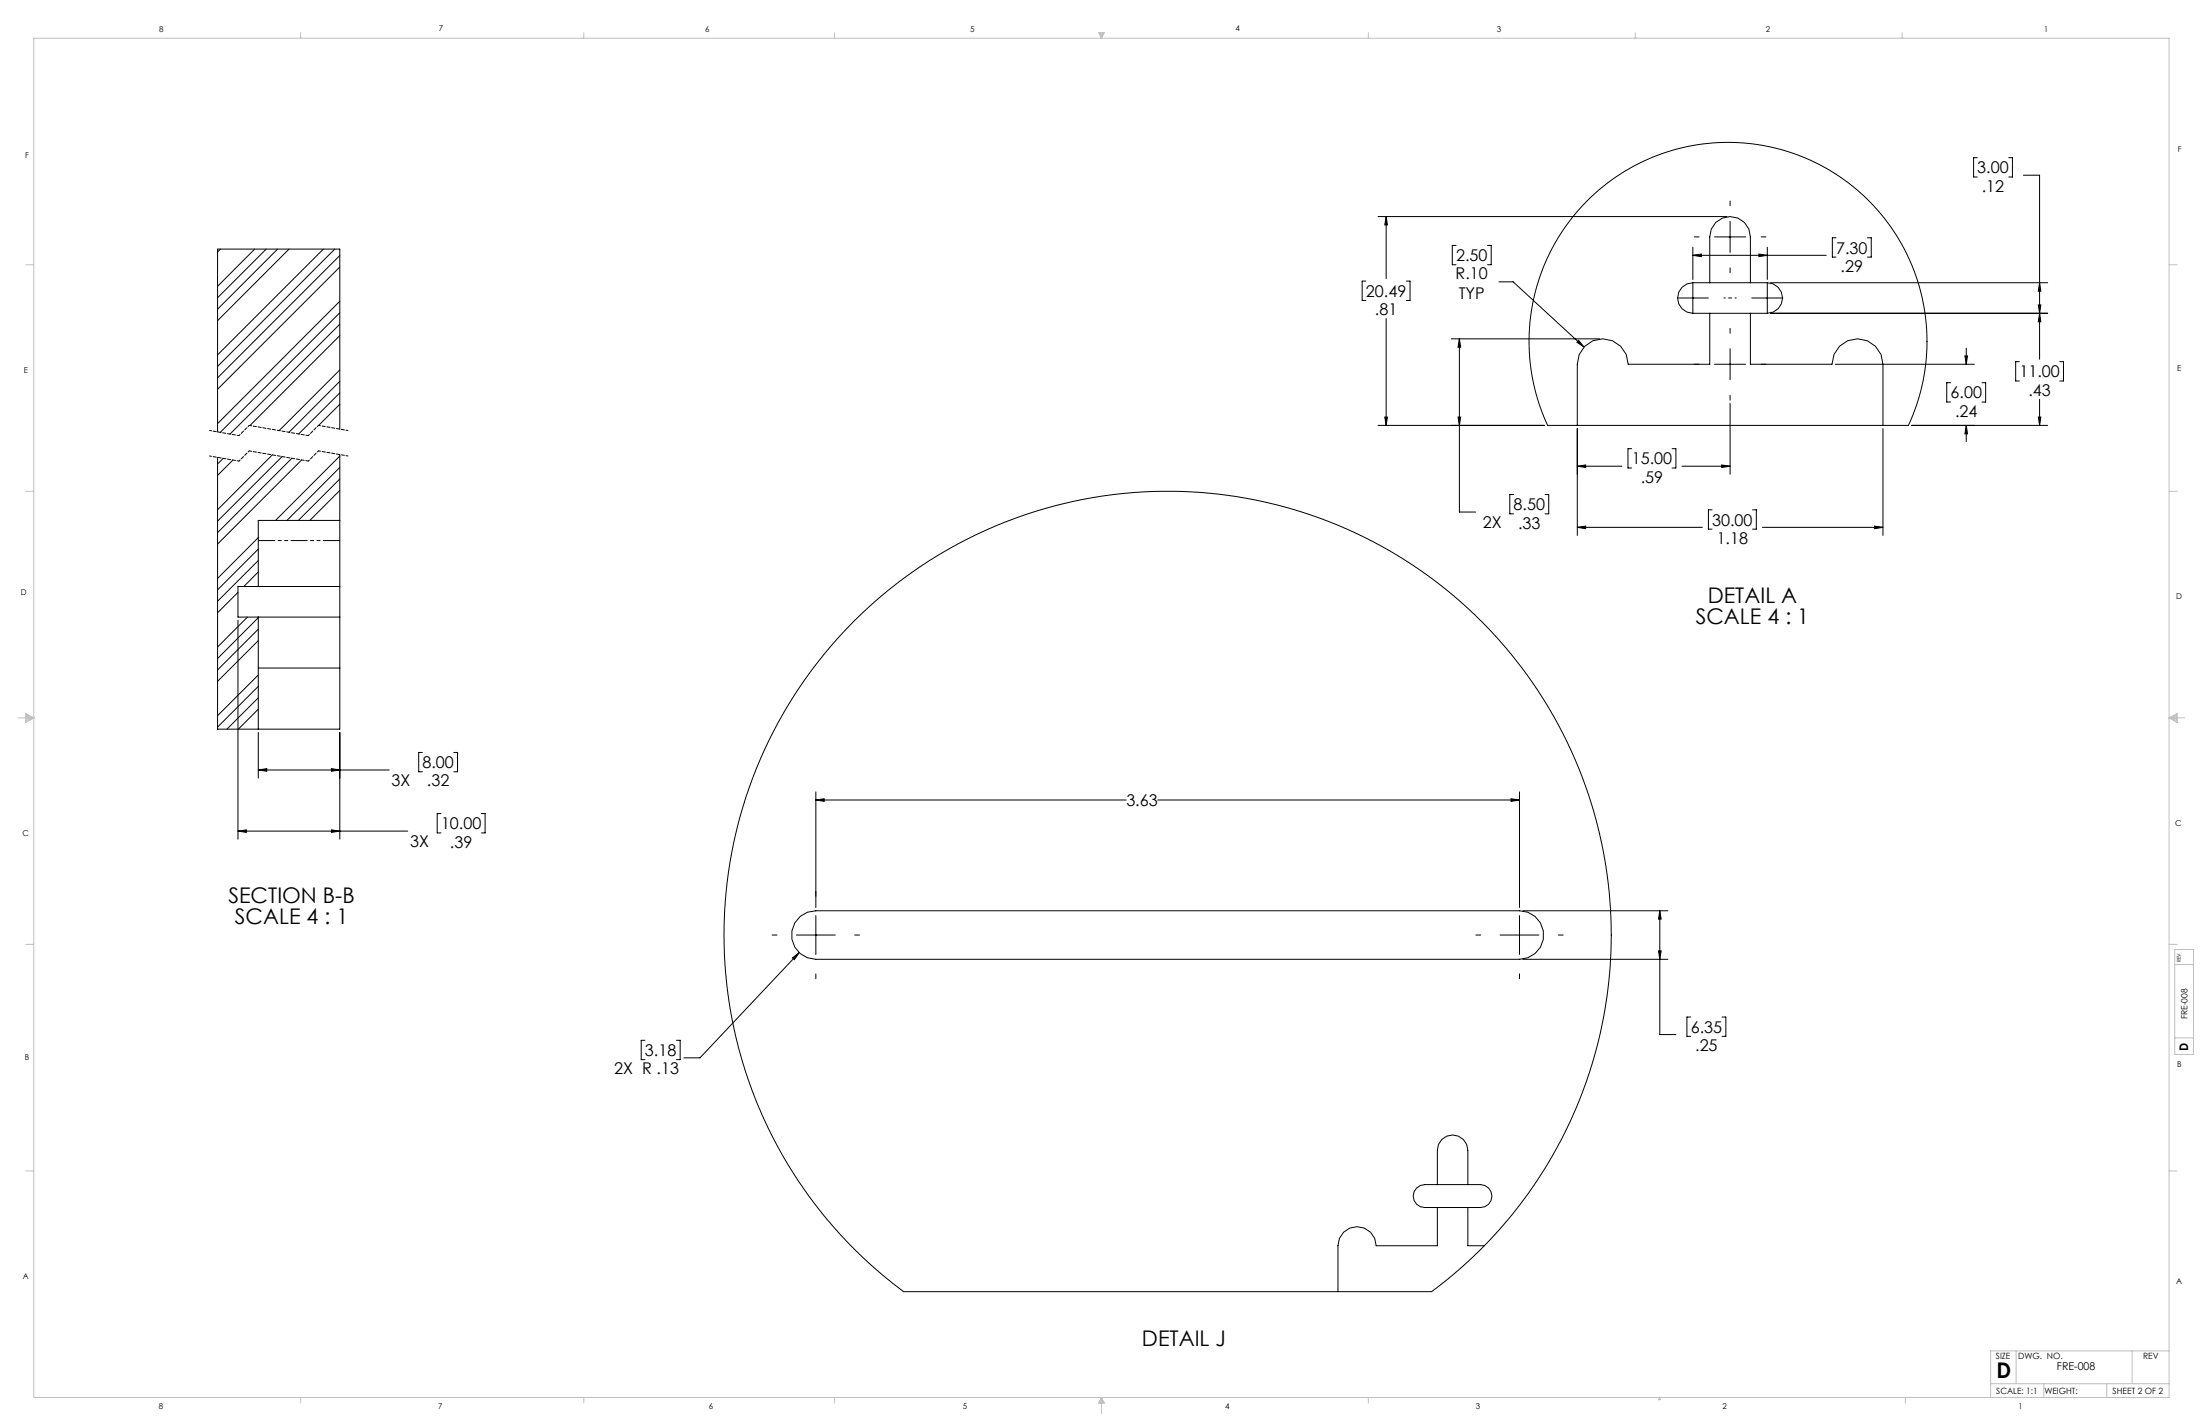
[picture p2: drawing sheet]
<svg xmlns="http://www.w3.org/2000/svg" width="864mm" height="559mm" viewBox="0 0 864 559" stroke-linecap="round" stroke-linejoin="round" font-family="sans-serif">
<g fill="none" stroke="#000" stroke-width=".39">
<path d="M623 78.8l4.4-4 6.1-4.8 4.5-2.9 7.2-3.8 6.8-2.9 6.1-1.9 7.9-1.7 6.7-.7 7.4-.2 7.8 .5 6.3 1.1 5.8 1.4 6 2 4.9 2.1 7.2 3.7 5.3 3.5 5.1 3.9 5.9 5.5 3.8 4.2 3.9 5.1 3.1 4.7 3.5 6.5 2.7 6.2 2.3 7 1.5 7 1 7.7 .2 7.5-.2 4.9-.9 6.7-1.4 6.6-2.3 7.4-2.5 5.8h-141.6l-2.5-6-2-6.3-1.6-7-.7-4.5-.4-5.6v-6.1l.4-5.9 .9-6 1.3-5.8 1.5-5.1 2.4-5.9 2.4-5.1 5.4-8.8 4.3-5.5zM679.1 78.9v1.9M776.2 61.9h-1.5v7.6h1.5M788.5 61.9h1.5v7.6h-1.5M794.3 68.8h6.3v72.2M86.5 97.8l-1.1 1.1M100 97.8l-14.6 14.6M104.5 97.8l-19.1 19M109 97.8l-23.6 23.5M113.5 97.8l-28.1 28M126.9 97.8l-41.5 41.5M131.4 97.8l-46 46"/>
<path d="M540.9 85h137M544.1 85l.5 3.3h-1zM544.1 85v24.3M571.6 96.3h-1.5v7.6h1.5M583.9 96.3h1.5v7.6h-1.5M664.5 97v12.7M665.1 93h1.9M673 93h12.2M679.1 86.9v12.2M690.5 99.7l3.2 .5-3.2 .5zM691.3 93h1.9M693.7 97v12.7"/>
<path d="M720.7 93.3h-1.4v7.6h1.4M733.1 93.3h1.5v7.6h-1.5M133.4 118.2l-48 48M133.4 100.3l-48 48M133.4 104.8l-48 48M536.2 110.3h-1.5v7.6h1.5M552.1 110.3h1.4v7.6h-1.4M588.4 110.6h5.6l27.8 25.6M658.5 116.9h12.1M660.3 112.7l1.9-1.3 2.3-.5h29.2a6 6 0 0 1 6 6 6 6 0 0 1-6 6h-29.2a6 6 0 0 1-5.5-3.7 6 6 0 0 1 1.3-6.5zM664.5 100.2h52.4M664.5 110.8v12.2"/>
<path d="M664.5 100.2l3.3-.5v1zM671.2 110.9v-17.9a8 8 0 0 1 7.9-8 8 8 0 0 1 8 8v17.9M679.1 105.1v1.9M687.6 116.9h12.2M693.7 110.8v12.2M695 110.9h108.8M800.1 119.7h1l-.5 3.2zM800.6 110.9l.5 3.4h-1zM133.4 122.7l-47 47M133.4 127.2l-43.1 43.2M133.4 131.7l-35.3 35.3M544.1 125v41.9"/>
<path d="M569.7 133h58.2M572.9 133l.5 3.2h-1.1zM572.9 133v67.9h6.3M619.7 133.6l2.1 2.6-2.8-1.9zM671.2 122.9v20h-32.1a10 10 0 0 0-10-9.9 10 10 0 0 0-9.9 9.9v24M679.1 128.9v1.9M679.1 136.8v12.2M687.1 122.9v20h32a10 10 0 0 1 10-9.9 10 10 0 0 1 10 9.9v24M695 122.9h108.8M771.3 139.7h1l-.5 3.2zM771.8 136.6v6.3M800.6 122.9l.5 3.4h-1z"/>
<path d="M133.4 145.2l-23.8 23.8M133.4 149.6l-20 20.1M133.4 154.2l-16.2 16.1M133.4 158.6l-8.3 8.4M673 142.9h12.2M679.1 158.3v27.8M679.1 155.2v1.8M720.4 142.9h54.6M765.7 150.2h-1.5v7.6h1.5M778 150.2h1.5v7.6h-1.5M792.7 141.9h-1.5v7.6h1.5M800.6 156.7v10.2"/>
<path d="M808.6 141.9h1.4v7.6h-1.4M85.4 179.5v106.6h48v-44M87.6 179.9l-2.2 2.2M106.9 178.5l-21.5 21.5M110.7 179.2l-25.3 25.3M114.5 179.8l-29.1 29.2M133.4 168.4v-70.6h-48v71.7M133.4 178.4v25.8M133.4 179l-25.2 25.2M540.9 166.9h65.3M543.6 163.7h1l-.5 3.2zM572.3 163.7h1.1l-.5 3.2z"/>
<path d="M619.2 168.2v41.9M640.5 176.1h-1.4v7.6h1.4M656.4 176.1h1.5v7.6h-1.5M739.1 168.2v41.9M750.4 166.9h53.4M771.8 166.9l.5 3.4h-1zM771.8 166.9v6.4M800.1 163.7h1l-.5 3.2zM91.4 180.6l-6 5.9M118.4 180.5l-33 33M133.4 183.4l-20.8 20.8M133.4 188l-16.3 16.2"/>
<path d="M133.4 192.4l-11.8 11.8M594.1 194.1h-1.4v7.5h1.4M606.5 194.1h1.4v7.5h-1.4M619.2 183l3.2-.5v.9zM619.2 183h17.5M660.3 183h18.8M675.9 182.5l3.2 .5-3.2 .4zM101.4 211l-16 16M101.4 215.5l-16 16M101.4 220l-16 15.9M133.4 204.2v26M133.4 204.2h-32v26"/>
<path d="M619.2 206.9l3.2-.5v1.1zM619.2 206.9h49M672.1 200.1h-1.5v7.5h1.5M688 200.1h1.4v7.5h-1.4M691.8 206.9h47.3M735.8 206.4l3.3 .5-3.3 .6zM93.4 232.4l-8 8.1M101.4 224.4l-5.7 5.8M133.4 230.2v11.9M133.4 230.2h-40v11.9h40M93.4 243.4v85.9M97.2 242.1l-11.8 11.8"/>
<path d="M101.4 242.4l-16 16M101.4 246.9l-16 16M101.4 251.4l-16 16M101.4 242.1v44M335.4 243.6l5.9-5.7 7-5.9 7.6-5.9 8.3-5.7 6.6-4 9.2-5.1 14.7-6.5 15.1-5.1 11.1-2.9 6.2-1.2 8.6-1.4 8.7-.9 9.1-.5h8.2l8.2 .3 9.1 .9 7.3 1 9.4 1.8 14.6 3.9 8.2 2.8 8.5 3.4 8.7 4 6.5 3.4 7.5 4.4 6.9 4.4 6.7 4.8 7.5 6 11.4 10.6 11 12.2 10.1 13.6 8.4 14.1 4.3 8.6 3.9 8.8 2.9 7.7 2.7 8.7 2.4 8.8 1.7 8.1 2.1 15.4 .6 8.6 .2 9-.3 8.7-.7 8.6-1.6 11.3-1.3 6.8-1.8 7.5-2.9 10.1-5.9 15.4-7.1 14.3-4.3 7.5-4.5 6.9-5.4 7.5-5.1 6.4-11.2 12-9.5 8.7-8.9 7.1h-207.3l-12.5-10.2-8.6-8.2-10-11.3-10.1-13.6-8-13.3-4.6-8.9-3.7-8.4-2.8-7.3-3.2-10-2-7.5-2-8.9-1.2-7.7-1.1-9-.7-16.5 .3-9.1 .8-9.6 2.6-16.2 1.8-7.6 2.6-9.2 2.8-8.2 3.6-8.9 6.9-14 3.9-6.7 4.6-7.3 9.6-12.8 5.7-6.6zM101.4 264.9l-16 15.9M101.4 269.3l-16 16M101.4 273.8l-12.3 12.3M101.4 278.3l-7.8 7.8M101.4 262.1h32M101.4 287.4v17.9M133.4 287.4v41.9"/>
<path d="M165.8 295.3h-1.4v7.6h1.4M178.2 295.3h1.4v7.6h-1.4M101.4 302.2l3.3-.6v1zM101.4 302.2h51.4M130.1 301.6l3.3 .6-3.3 .4zM173.1 319.3h-1.5v7.5h1.5M189 319.3h1.4v7.5h-1.4M320.3 310.8v45.3M320.3 313.9h121.8M320.3 313.9l3.2-.5v1.1zM454.5 313.9h142M593.2 313.4l3.3 .5-3.3 .6z"/>
<path d="M596.5 310.8v45.3M93.4 326.1l3.3-.5v1zM93.4 326.1h66.7M130.1 325.6l3.3 .5-3.3 .5zM314.1 359.6l2.9-1.6 3.3-.6h276.2a9.5 9.5 0 0 1 9.5 9.5 9.5 9.5 0 0 1-9.5 9.5h-276.2a9.5 9.5 0 0 1-9-6.2 9.5 9.5 0 0 1 2.8-10.6zM320.3 359.3v15.2M596.5 359.3v15.2M597.7 357.4h57M651.5 357.4l.6 3.3h-1zM651.5 357.4v48.6h6.4M303.1 366.9h1.9M311.1 375.9l2.6-2.1-1.9 2.8z"/>
<path d="M312.6 366.9h15.3M313.7 373.8l-38.9 41.3h-6.4M335.5 366.9h1.9M579.3 366.9h1.9M588.9 366.9h15.2M597.7 376.4h57M611.7 366.9h1.9M651.1 373.1h1l-.6 3.3zM320.3 382.2v1.9M596.5 382.2v1.9M663.6 399.1h-1.4v7.6h1.4M676 399.1h1.5v7.6h-1.5"/>
<path d="M253.2 408.2h-1.5v7.6h1.5M265.5 408.2h1.5v7.6h-1.5M556.1 466.2l1.4-1 1.8-.3h21.9a4.5 4.5 0 0 1 4.4 4.5 4.5 4.5 0 0 1-4.4 4.5h-21.9a4.5 4.5 0 0 1-4.2-2.8 4.5 4.5 0 0 1 1-4.9zM564.2 464.9v-13.5a6 6 0 0 1 6-6 6 6 0 0 1 6 6v13.5M564.2 473.9v14.9h-24a7.5 7.5 0 0 0-7.5-7.4 7.5 7.5 0 0 0-7.5 7.4v18.1M576.2 473.9v14.9h6.4"/>
</g>
<path d="M681.6 116.9h-4.8" fill="none" stroke="#000" stroke-width=".39" stroke-dasharray="15.2 1.3 1.3 1.3" stroke-dashoffset="14.7"/>
<path d="M93.8 170.9l-11.6-2M136.6 178.9l-11.6-2M136.6 168.9l-11.6-2M93.8 180.9l-11.6-2" fill="none" stroke="#000" stroke-width=".39" stroke-dasharray="1.3 .6" stroke-dashoffset=".5"/>
<path d="M97.8 176.9l-4 4M97.8 166.9l-4 4M125 176.9l-4 4M125 166.9l-4 4" fill="none" stroke="#000" stroke-width=".39" stroke-dasharray="1.3 .6" stroke-dashoffset=".7"/>
<path d="M121 170.9l-23.2-4M121 180.9l-23.2-4" fill="none" stroke="#000" stroke-width=".39" stroke-dasharray="1.3 .6" stroke-dashoffset=".3"/>
<g fill="none" stroke="#c0c0c0" stroke-width=".39">
<path d="M13.3 15h838.2v533.4h-838.2zM118 12.8v2.2M229.2 12.8v2.2M327.6 12.8v2.2M431.3 12.8h2.2l-1.1 2.2zM431.5 12.8l.9 2.2M432 12.8l.4 2.2M432.7 12.8l-.3 2.2M433 12.8l-.6 2.2M537.1 12.8v2.2M641.9 12.8v2.2M746.7 12.8v2.2"/>
<path d="M10.1 103.9h3.2M851.5 103.9h3.1M10.1 192.8h3.2M851.5 192.8h3.1M7.1 281.7h6.2M10.1 280l3.2 1.7-3.2 1.9zM10.1 280.5l3.2 1.2M10.1 281.1l3.2 .6M13.3 281.7l-3.2 1.2M13.3 281.7l-3.2 .5M851.5 281.7h6.1M851.5 281.7l3.1 .5"/>
<path d="M851.5 281.7l3.1 1.2M851.5 281.7l3.1-1.7v3.6zM854.6 281.1l-3.1 .6M854.6 280.5l-3.1 1.2M10.1 370.6h3.2M851.5 370.6h3.1M853.7 372.6h7.3v41.2h-7.3zM853.7 378.5h7.3M853.7 407.3h7.3M10.1 459.5h3.2M851.5 459.5h3.1M791.4 530.1v12.9"/>
<path d="M836.9 530.1v12.9M851.5 530.1h-70.1v18.3M118 548.4v2.1M229.2 548.4v2.1M327.6 548.4v2.1M432.4 548.4v6.3M432.4 548.4l1.1 2.2h-2.2zM432.4 548.4l.6 2.2M432.4 548.4l-.9 2.2M432.4 548.4l-.4 2.2M432.4 548.4l.3 2.2M537.1 548.4v2.1"/>
<path d="M651.4 548.4l.4 .9h-.7zM748 548.4v2.1M781.4 543h70.1M802.3 543v5.4M827 543v5.4"/>
</g>
<path d="M101.4 302.2l3.3-.6v1zM130.1 301.6l3.3 .6-3.3 .4zM93.4 326.1l3.3-.5v1zM130.1 325.6l3.3 .5-3.3 .5zM771.8 166.9l.5 3.4h-1zM771.3 139.7h1l-.5 3.2zM800.1 163.7h1l-.5 3.2zM800.6 122.9l.5 3.4h-1zM544.1 85l.5 3.3h-1zM543.6 163.7h1l-.5 3.2zM664.5 100.2l3.3-.5v1zM690.5 99.7l3.2 .5-3.2 .5zM619.7 133.6l-.7 .7 2.8 1.9zM572.9 133l.5 3.2h-1.1zM572.3 163.7h1.1l-.5 3.2zM619.2 206.9l3.2-.5v1.1zM735.8 206.4l3.3 .5-3.3 .6zM675.9 182.5l3.2 .5-3.2 .4zM619.2 183l3.2-.5v.9zM800.1 119.7h1l-.5 3.2zM800.6 110.9l.5 3.4h-1zM651.1 373.1h1l-.6 3.3zM651.5 357.4l.6 3.3h-1zM593.2 313.4l3.3 .5-3.3 .6zM320.3 313.9l3.2-.5v1.1zM311.1 375.9l.7 .7 1.9-2.8z" fill="#000"/>
<path d="M101.4 212.1h32" fill="none" stroke="#000" stroke-width=".39" stroke-dasharray="6.3 1.3 1.3 1.3 1.3 1.3" stroke-dashoffset="-.1"/>
<g font-size="8.5">
<text x="670.4" y="236.7">DETAIL A</text>
<text x="665.6" y="244.9">SCALE 4 : 1</text>
<text x="89.6" y="354.3">SECTION B-B</text>
<text x="92.2" y="362.5">SCALE 4 : 1</text>
<text x="448.3" y="528.3">DETAIL J</text>
<text x="783.7" y="540.7">D</text>
</g>
<g font-size="6.4">
<text x="776.2" y="68.1">3.00</text>
<text x="778" y="75.2">.12</text>
<text x="720.8" y="99.5">7.30</text>
<text x="571.6" y="102.5">2.50</text>
<text x="722.5" y="106.6">.29</text>
<text x="571.4" y="109.6">R.10</text>
<text x="536.2" y="116.5">20.49</text>
<text x="572.6" y="117.2">TYP</text>
<text x="539.7" y="123.6">.81</text>
<text x="792.7" y="148.1">11.00</text>
<text x="796.2" y="155.3">.43</text>
<text x="765.7" y="156.4">6.00</text>
<text x="767.4" y="163.5">.24</text>
<text x="640.5" y="182.2">15.00</text>
<text x="644.1" y="189.4">.59</text>
<text x="594.2" y="200.2">8.50</text>
<text x="582.1" y="207.3">2X</text>
<text x="595.9" y="207.4">.33</text>
<text x="672.1" y="206.2">30.00</text>
<text x="673.9" y="213.4">1.18</text>
<text x="165.8" y="301.4">8.00</text>
<text x="153.7" y="308.5">3X</text>
<text x="167.6" y="308.6">.32</text>
<text x="442.1" y="316.3">3.63</text>
<text x="173.1" y="325.4">10.00</text>
<text x="161" y="332.5">3X</text>
<text x="176.6" y="332.6">.39</text>
<text x="663.7" y="405.3">6.35</text>
<text x="665.4" y="412.4">.25</text>
<text x="253.2" y="414.4">3.18</text>
<text x="241.1" y="421.5">2X R .13</text>
</g>
<text font-size="4.7" x="859" y="412.4" transform="rotate(-90 859 412.4)">D</text>
<text font-size="4.2" x="807.5" y="537.6">FRE-008</text>
<g font-size="3.4">
<text x="858.7" y="400" transform="rotate(-90 858.7 400)">FRE-008</text>
<text x="783.5" y="533.3">SIZE</text>
<text x="792.3" y="533.3">DWG. NO.</text>
<text x="841.3" y="533.4">REV</text>
<text x="783.6" y="546.8">SCALE: 1:1</text>
<text x="802.5" y="546.9">WEIGHT:</text>
<text x="829.3" y="546.8">SHEET 2 OF 2</text>
</g>
<g font-size="3.2">
<text x="62.5" y="12.4">8</text>
<text x="172.3" y="12.3">7</text>
<text x="276.8" y="12.4">6</text>
<text x="380.9" y="12.4">5</text>
<text x="485" y="12.3">4</text>
<text x="587.5" y="12.4">3</text>
<text x="693.2" y="12.4">2</text>
<text x="802.4" y="12.4">1</text>
<text x="854.9" y="59.8">F</text>
<text x="9.9" y="62">F</text>
<text x="9.3" y="146.5">E</text>
<text x="854.7" y="145.5">E</text>
<text x="8.2" y="233.6">D</text>
<text x="854.3" y="234.9">D</text>
<text x="8.9" y="328.1">C</text>
<text x="853.9" y="324.1">C</text>
<text x="9.7" y="415.8">B</text>
<text x="854.6" y="418.6">B</text>
<text x="9" y="502">A</text>
<text x="854.3" y="503.9">A</text>
<text x="62.3" y="552.9">8</text>
<text x="172" y="552.9">7</text>
<text x="278.3" y="552.9">6</text>
<text x="377.9" y="552.8">5</text>
<text x="481" y="552.8">4</text>
<text x="579.3" y="552.8">3</text>
<text x="676.2" y="552.9">2</text>
<text x="792.4" y="552.8">1</text>
</g>
<text font-size="2" x="856" y="377.7" transform="rotate(-90 856 377.7)">REV</text>
</svg>
